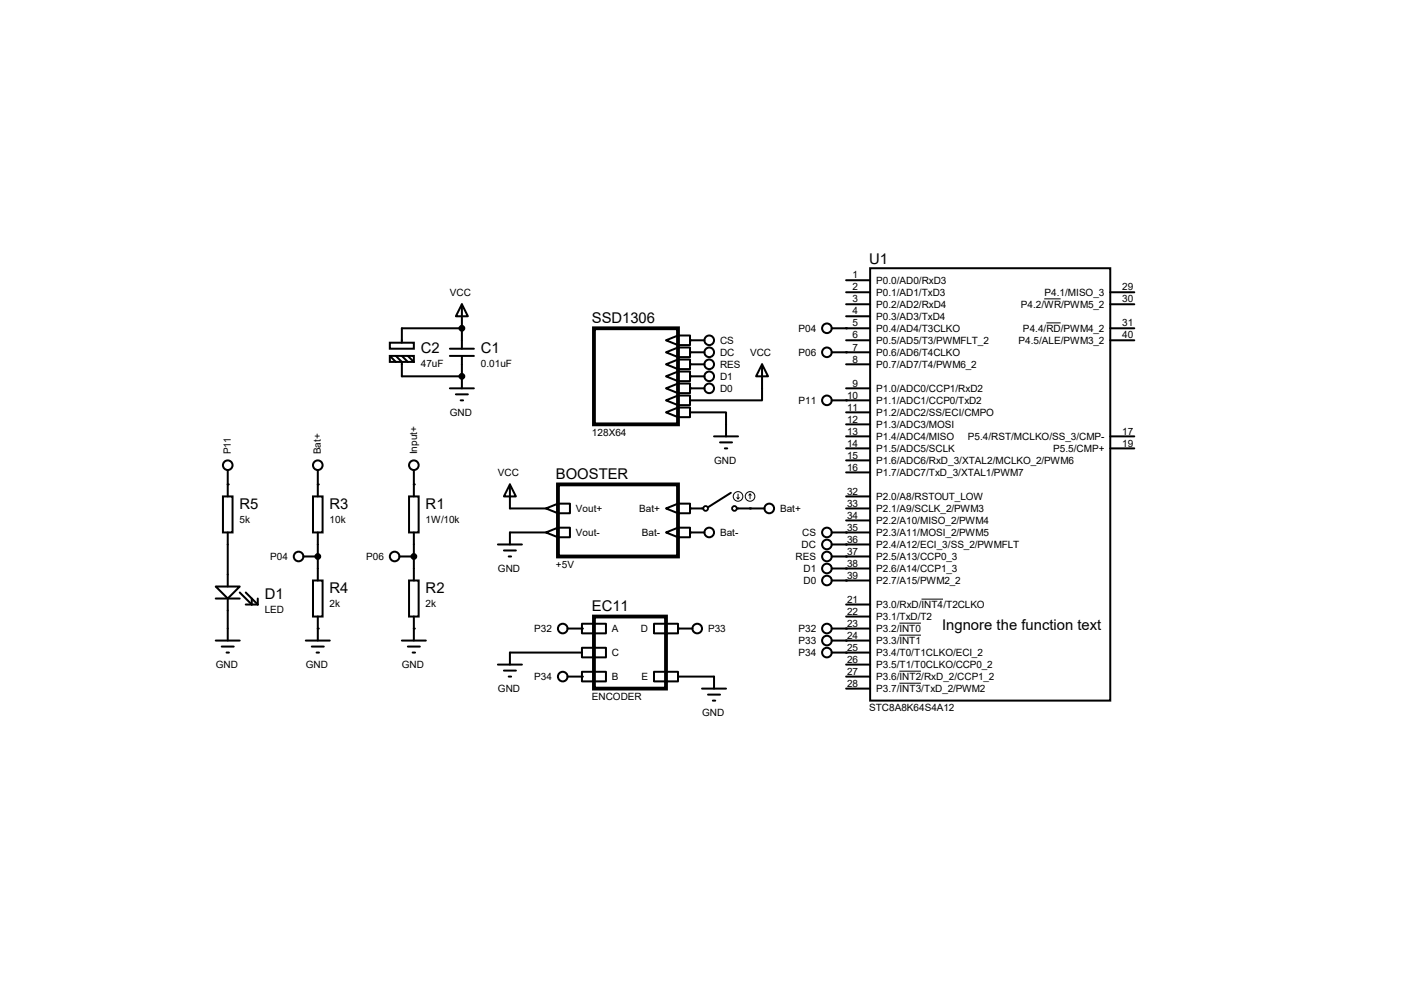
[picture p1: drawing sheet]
<svg xmlns="http://www.w3.org/2000/svg" width="297mm" height="210mm" viewBox="0 0 297 210" stroke-linecap="round" stroke-linejoin="round" font-family="sans-serif">
<g fill="#000">
<circle cx="97.7" cy="79.6" r=".21"/>
<circle cx="97.7" cy="69.4" r=".21"/>
<circle cx="146" cy="77" r=".21"/>
<circle cx="146" cy="79.6" r=".21"/>
<circle cx="146" cy="74.5" r=".21"/>
<circle cx="146" cy="72" r=".21"/>
<circle cx="179" cy="69.4" r=".21"/>
<circle cx="179" cy="74.5" r=".21"/>
<circle cx="146" cy="82.1" r=".21"/>
<circle cx="179" cy="84.7" r=".21"/>
<circle cx="48.2" cy="102.4" r=".21"/>
<circle cx="67.2" cy="117.7" r=".21"/>
<circle cx="67.2" cy="102.4" r=".21"/>
<circle cx="87.5" cy="102.4" r=".21"/>
<circle cx="87.5" cy="117.7" r=".21"/>
<circle cx="146" cy="112.6" r=".21"/>
<circle cx="146" cy="107.5" r=".21"/>
<circle cx="158.7" cy="107.5" r=".21"/>
<circle cx="179" cy="112.6" r=".21"/>
<circle cx="179" cy="115.1" r=".21"/>
<circle cx="179" cy="117.7" r=".21"/>
<circle cx="67.2" cy="132.9" r=".21"/>
<circle cx="87.5" cy="132.9" r=".21"/>
<circle cx="123.1" cy="132.9" r=".21"/>
<circle cx="143.4" cy="132.9" r=".21"/>
<circle cx="179" cy="122.8" r=".21"/>
<circle cx="179" cy="120.2" r=".21"/>
<circle cx="179" cy="132.9" r=".21"/>
<circle cx="179" cy="135.5" r=".21"/>
<circle cx="179" cy="138" r=".21"/>
<circle cx="123.1" cy="143.1" r=".21"/>
</g>
<g fill="none" stroke="#000" stroke-width=".42">
<path d="M179 59.3h5.1M184.1 56.7h50.8v91.5h-50.8zM82.5 72.5h5v1.2h-5zM82.5 75.3h5v1.2h-5zM82.5 75.3l1.2 1.2M83.7 75.3l1.3 1.2v3.1h12.7M85 75.3l1.3 1.2M86.3 75.3l1.2 1.2M95.2 75.3h5M95.2 73.7h5M97.7 64.3l1.3 2.6h-2.6zM97.7 69.4h-12.7v3.1"/>
<path d="M97.7 64.3v9.4M97.7 75.3v6.8M140.9 72l2.5-1h2.6v2h-2.6zM140.9 74.5l2.5-1h2.6v2h-2.6zM140.9 77l2.5-1h2.6v2.1h-2.6zM140.9 79.6l2.5-1h2.6v2h-2.6zM143.4 71v2M143.4 73.5v2M143.4 76v2.1M143.4 78.6v2M146 79.6h3M146 72h3"/>
<path d="M146 74.5h3M146 77h3M161.2 77l1.3 2.6h-2.6zM161.2 77v7.7h-15.2M175.9 69.4h8.2M175.9 74.5h8.2M179 72h5.1M179 77h5.1M179 61.8h5.1M179 64.3h5.1M179 66.9h5.1M234.9 69.4h5"/>
<path d="M234.9 72h5M234.9 61.8h5M234.9 64.3h5M48.2 99.4v5.6M67.2 99.4v5.6M87.5 99.4v5.6M95.2 82.1h5M96.4 83.4h2.6M97.5 84.7h.5M140.9 82.1l2.5-1h2.6v2h-2.6zM140.9 84.7l2.5-1h2.6v2h-2.6zM140.9 87.2l2.5-1h2.6v2h-2.6z"/>
<path d="M143.4 81.1v2M143.4 83.7v2M143.4 86.2v2M146 87.2h7.6v5.1M146 82.1h3M151 92.3h5.1M152.3 93.6h2.6M153.3 94.8h.5M175.9 84.7h8.2M179 82.1h5.1M179 92.3h5.1M179 94.8h5.1"/>
<path d="M179 87.2h5.1M179 89.7h5.1M179 97.4h5.1M179 99.9h5.1M234.9 92.3h5M234.9 94.8h5M47.2 105h2v7.6h-2zM48.2 112.6v11.4M64.2 117.7h3M66.2 105h2v7.6h-2zM67.2 112.6v10.2M84.5 117.7h3"/>
<path d="M86.5 105h2.1v7.6h-2.1zM87.5 112.6v10.2M105.3 115.1h5.1M106.6 116.4h2.5M107.6 117.7h.5M107.9 102.4l1.2 2.6h-2.5zM107.9 102.4v5.1h7.6M115.5 107.5l2.5-1h2.6v2h-2.6zM115.5 112.6l2.5-1h2.6v2h-2.6zM115.5 112.6h-7.6v2.5M118 106.5v2M118 111.6v2"/>
<path d="M140.9 107.5l2.5-1h2.6v2h-2.6zM140.9 112.6l2.5-1h2.6v2h-2.6zM143.4 106.5v2M143.4 111.6v2M146 107.5h2.8M146 112.6h3M154.6 104.2l-4.8 3.1M155.9 107.5h5.8M175.9 112.6h8.2M175.9 115.1h8.2M175.9 117.7h8.2M179 107.5h5.1"/>
<path d="M179 105h5.1M179 110.1h5.1M45.6 124h5.1l-2.5 2.6zM45.6 135.5h5.1M45.6 126.6h5.1M46.9 136.7h2.5M47.9 138h.5M48.2 126.6v8.9M50.7 125.3l2.6 2.5v-1.2M52 125.3l2.5 2.5M52 127.8h2.5M54.5 126.6v1.2"/>
<path d="M64.7 135.5h5.1M66 136.7h2.5M66.2 122.8h2v7.6h-2zM67 138h.5M67.2 130.4v5.1M85 135.5h5.1M86.3 136.7h2.5M86.5 122.8h2.1v7.6h-2.1zM87.3 138h.5M87.5 130.4v5.1M120.1 132.9h3M123.1 137h5.1v2h-5.1z"/>
<path d="M123.1 131.9h5.1v2h-5.1zM123.1 138h-15.2v2.5M125.6 131.9v2M125.6 137v2M138.3 131.9h5.1v2h-5.1zM140.9 131.9v2M143.4 132.9h3.1M175.9 138h8.2M175.9 132.9h8.2M175.9 135.5h8.2M175.9 122.8h8.2M175.9 120.2h8.2"/>
<path d="M179 127.8h5.1M179 130.4h5.1M105.3 140.5h5.1M106.6 141.8h2.5M107.6 143.1h.5M120.1 143.1h3M123.1 142.1h5.1v2h-5.1zM125.6 142.1v2M138.3 142.1h5.1v2h-5.1zM140.9 142.1v2M143.4 143.1h7.6v2.5M148.5 145.6h5.1"/>
<path d="M149.8 146.9h2.5M150.8 148.2h.5M179 143.1h5.1M179 140.5h5.1M179 145.6h5.1"/>
<circle cx="150" cy="77" r="1.02"/>
<circle cx="150" cy="79.6" r="1.02"/>
<circle cx="150" cy="72" r="1.02"/>
<circle cx="150" cy="74.5" r="1.02"/>
<circle cx="174.9" cy="69.4" r="1.02"/>
<circle cx="174.9" cy="74.5" r="1.02"/>
<circle cx="48.2" cy="98.4" r="1.02"/>
<circle cx="67.2" cy="98.4" r="1.02"/>
<circle cx="87.5" cy="98.4" r="1.02"/>
<circle cx="150" cy="82.1" r="1.02"/>
<circle cx="174.9" cy="84.7" r="1.02"/>
<circle cx="63.2" cy="117.7" r="1.02"/>
<circle cx="83.5" cy="117.7" r="1.02"/>
<circle cx="150" cy="112.6" r="1.02"/>
<circle cx="162.7" cy="107.5" r="1.02"/>
<circle cx="174.9" cy="117.7" r="1.02"/>
<circle cx="174.9" cy="112.6" r="1.02"/>
<circle cx="174.9" cy="115.1" r="1.02"/>
<circle cx="119" cy="132.9" r="1.02"/>
<circle cx="147.5" cy="132.9" r="1.02"/>
<circle cx="174.9" cy="122.8" r="1.02"/>
<circle cx="174.9" cy="132.9" r="1.02"/>
<circle cx="174.9" cy="120.2" r="1.02"/>
<circle cx="174.9" cy="135.5" r="1.02"/>
<circle cx="174.9" cy="138" r="1.02"/>
<circle cx="119" cy="143.1" r="1.02"/>
</g>
<path d="M125.6 69.4h17.8v20.3h-17.8zM118 102.4h25.4v15.3h-25.4zM125.6 130.4h15.3v15.2h-15.3z" fill="none" stroke="#000" stroke-width=".8"/>
<g fill="#000" stroke="#000" stroke-width=".42">
<circle cx="97.7" cy="69.4" r=".51"/>
<circle cx="97.7" cy="79.6" r=".51"/>
<circle cx="67.2" cy="117.7" r=".51"/>
<circle cx="87.5" cy="117.7" r=".51"/>
</g>
<g fill="none" stroke="#000" stroke-width=".38">
<circle cx="149.3" cy="107.5" r=".51"/>
<circle cx="155.4" cy="107.5" r=".51"/>
</g>
<g fill="none" stroke="#000" stroke-width=".21">
<path d="M220.9 63.2h3.5M221.4 68.3h3M155.9 105.2l.2 .3M156.1 104.5v1M156.4 105.2l-.3 .3M158.7 104.5l-.3 .2M158.7 104.5l.2 .2M158.7 104.5v1M190.2 131.8h4.6M190.2 134.3h4.6M194.9 126.7h4.6M190.2 144.5h4.6"/>
<path d="M190.2 141.9h4.6"/>
<circle cx="156.1" cy="105" r="1.02"/>
<circle cx="158.7" cy="105" r="1.02"/>
</g>
<g font-size="3.1">
<text x="183.8" y="55.8">U1</text>
<text x="125.2" y="68.3">SSD1306</text>
<text x="89" y="74.6">C2</text>
<text x="101.7" y="74.6">C1</text>
<text x="117.6" y="101.3">BOOSTER</text>
<text x="50.7" y="107.6">R5</text>
<text x="69.7" y="107.6">R3</text>
<text x="90" y="107.6">R1</text>
<text x="69.7" y="125.4">R4</text>
<text x="90" y="125.4">R2</text>
<text x="56" y="126.7">D1</text>
<text x="125.2" y="129.3">EC11</text>
<text x="199.3" y="133.2">Ingnore the function text</text>
</g>
<g font-size="2.1">
<text x="180.3" y="58.9">1</text>
<text x="95.2" y="62.6">VCC</text>
<text x="180.3" y="61.4">2</text>
<text x="180.3" y="64">3</text>
<text x="185.3" y="60">P0.0/AD0/RxD3</text>
<text x="185.3" y="62.6">P0.1/AD1/TxD3</text>
<text x="185.3" y="65.1">P0.2/AD2/RxD4</text>
<text x="215.9" y="65.1">P4.2/WR/PWM5_2</text>
<text x="221" y="62.6">P4.1/MISO_3</text>
<text x="237.4" y="61.4">29</text>
<text x="237.4" y="64">30</text>
<text x="168.9" y="70.2">P04</text>
<text x="180.3" y="66.5">4</text>
<text x="180.3" y="69">5</text>
<text x="180.3" y="71.6">6</text>
<text x="185.3" y="67.6">P0.3/AD3/TxD4</text>
<text x="185.3" y="70.2">P0.4/AD4/T3CLKO</text>
<text x="216.4" y="70.2">P4.4/RD/PWM4_2</text>
<text x="237.4" y="69">31</text>
<text x="237.4" y="71.6">40</text>
<text x="89" y="77.5">47uF</text>
<text x="101.7" y="77.5">0.01uF</text>
<text x="152.3" y="72.7">CS</text>
<text x="152.3" y="75.3">DC</text>
<text x="152.3" y="77.8">RES</text>
<text x="158.7" y="75.3">VCC</text>
<text x="168.9" y="75.3">P06</text>
<text x="180.3" y="74.1">7</text>
<text x="180.3" y="76.7">8</text>
<text x="185.3" y="72.7">P0.5/AD5/T3/PWMFLT_2</text>
<text x="185.3" y="75.3">P0.6/AD6/T4CLKO</text>
<text x="185.3" y="77.8">P0.7/AD7/T4/PWM6_2</text>
<text x="215.5" y="72.7">P4.5/ALE/PWM3_2</text>
<text x="152.3" y="80.3">D1</text>
<text x="152.3" y="82.9">D0</text>
<text x="180.3" y="81.7">9</text>
<text x="185.3" y="82.9">P1.0/ADC0/CCP1/RxD2</text>
<text x="95.2" y="88">GND</text>
<text x="168.9" y="85.4">P11</text>
<text x="179.2" y="84.3">10</text>
<text x="179.2" y="86.8">11</text>
<text x="179.2" y="89.4">12</text>
<text x="185.3" y="85.4">P1.1/ADC1/CCP0/TxD2</text>
<text x="185.3" y="88">P1.2/ADC2/SS/ECI/CMPO</text>
<text x="125.2" y="92.1">128X64</text>
<text x="179.2" y="91.9">13</text>
<text x="179.2" y="94.4">14</text>
<text x="185.3" y="90.5">P1.3/ADC3/MOSI</text>
<text x="185.3" y="93">P1.4/ADC4/MISO</text>
<text x="185.3" y="95.6">P1.5/ADC5/SCLK</text>
<text x="204.7" y="93">P5.4/RST/MCLKO/SS_3/CMP-</text>
<text x="222.8" y="95.6">P5.5/CMP+</text>
<text x="237.4" y="91.9">17</text>
<text x="237.4" y="94.4">19</text>
<text x="48.9" y="96.1" transform="rotate(-90 48.9 96.1)">P11</text>
<text x="67.9" y="96.1" transform="rotate(-90 67.9 96.1)">Bat+</text>
<text x="88.2" y="96.1" transform="rotate(-90 88.2 96.1)">Input+</text>
<text x="105.3" y="100.7">VCC</text>
<text x="151" y="98.1">GND</text>
<text x="179.2" y="97">15</text>
<text x="179.2" y="99.5">16</text>
<text x="185.3" y="98.1">P1.6/ADC6/RxD_3/XTAL2/MCLKO_2/PWM6</text>
<text x="185.3" y="100.7">P1.7/ADC7/TxD_3/XTAL1/PWM7</text>
<text x="179.2" y="104.6">32</text>
<text x="179.2" y="107.1">33</text>
<text x="185.3" y="105.7">P2.0/A8/RSTOUT_LOW</text>
<text x="50.7" y="110.5">5k</text>
<text x="69.7" y="110.5">10k</text>
<text x="90" y="110.5">1W/10k</text>
<text x="121.8" y="108.3">Vout+</text>
<text x="121.8" y="113.4">Vout-</text>
<text x="135.2" y="108.3">Bat+</text>
<text x="135.8" y="113.4">Bat-</text>
<text x="152.3" y="113.4">Bat-</text>
<text x="165" y="108.3">Bat+</text>
<text x="169.7" y="113.4">CS</text>
<text x="179.2" y="109.7">34</text>
<text x="179.2" y="112.2">35</text>
<text x="185.3" y="108.3">P2.1/A9/SCLK_2/PWM3</text>
<text x="185.3" y="110.8">P2.2/A10/MISO_2/PWM4</text>
<text x="185.3" y="113.4">P2.3/A11/MOSI_2/PWM5</text>
<text x="57.1" y="118.4">P04</text>
<text x="77.5" y="118.4">P06</text>
<text x="168.3" y="118.4">RES</text>
<text x="169.6" y="115.9">DC</text>
<text x="179.2" y="114.8">36</text>
<text x="179.2" y="117.3">37</text>
<text x="179.2" y="119.8">38</text>
<text x="185.3" y="115.9">P2.4/A12/ECI_3/SS_2/PWMFLT</text>
<text x="185.3" y="118.4">P2.5/A13/CCP0_3</text>
<text x="105.3" y="121">GND</text>
<text x="117.6" y="120.1">+5V</text>
<text x="170" y="123.5">D0</text>
<text x="170" y="121">D1</text>
<text x="179.2" y="122.4">39</text>
<text x="185.3" y="123.5">P2.7/A15/PWM2_2</text>
<text x="185.3" y="121">P2.6/A14/CCP1_3</text>
<text x="56" y="129.6">LED</text>
<text x="69.7" y="128.3">2k</text>
<text x="90" y="128.3">2k</text>
<text x="179.2" y="127.5">21</text>
<text x="179.2" y="130">22</text>
<text x="185.3" y="128.6">P3.0/RxD/INT4/T2CLKO</text>
<text x="185.3" y="131.1">P3.1/TxD/T2</text>
<text x="113" y="133.7">P32</text>
<text x="129.5" y="133.7">A</text>
<text x="135.5" y="133.7">D</text>
<text x="149.8" y="133.7">P33</text>
<text x="168.9" y="136.2">P33</text>
<text x="168.9" y="133.7">P32</text>
<text x="179.2" y="132.5">23</text>
<text x="179.2" y="135.1">24</text>
<text x="179.2" y="137.6">25</text>
<text x="185.3" y="133.7">P3.2/INT0</text>
<text x="185.3" y="136.2">P3.3/INT1</text>
<text x="45.6" y="141.3">GND</text>
<text x="64.7" y="141.3">GND</text>
<text x="85" y="141.3">GND</text>
<text x="113" y="143.8">P34</text>
<text x="129.5" y="143.8">B</text>
<text x="129.5" y="138.8">C</text>
<text x="135.7" y="143.8">E</text>
<text x="168.9" y="138.8">P34</text>
<text x="179.2" y="142.7">27</text>
<text x="179.2" y="140.2">26</text>
<text x="185.3" y="138.8">P3.4/T0/T1CLKO/ECI_2</text>
<text x="185.3" y="143.8">P3.6/INT2/RxD_2/CCP1_2</text>
<text x="185.3" y="141.3">P3.5/T1/T0CLKO/CCP0_2</text>
<text x="105.3" y="146.4">GND</text>
<text x="125.2" y="148">ENCODER</text>
<text x="179.2" y="145.2">28</text>
<text x="185.3" y="146.4">P3.7/INT3/TxD_2/PWM2</text>
<text x="148.5" y="151.5">GND</text>
<text x="183.8" y="150.3">STC8A8K64S4A12</text>
</g>
</svg>
